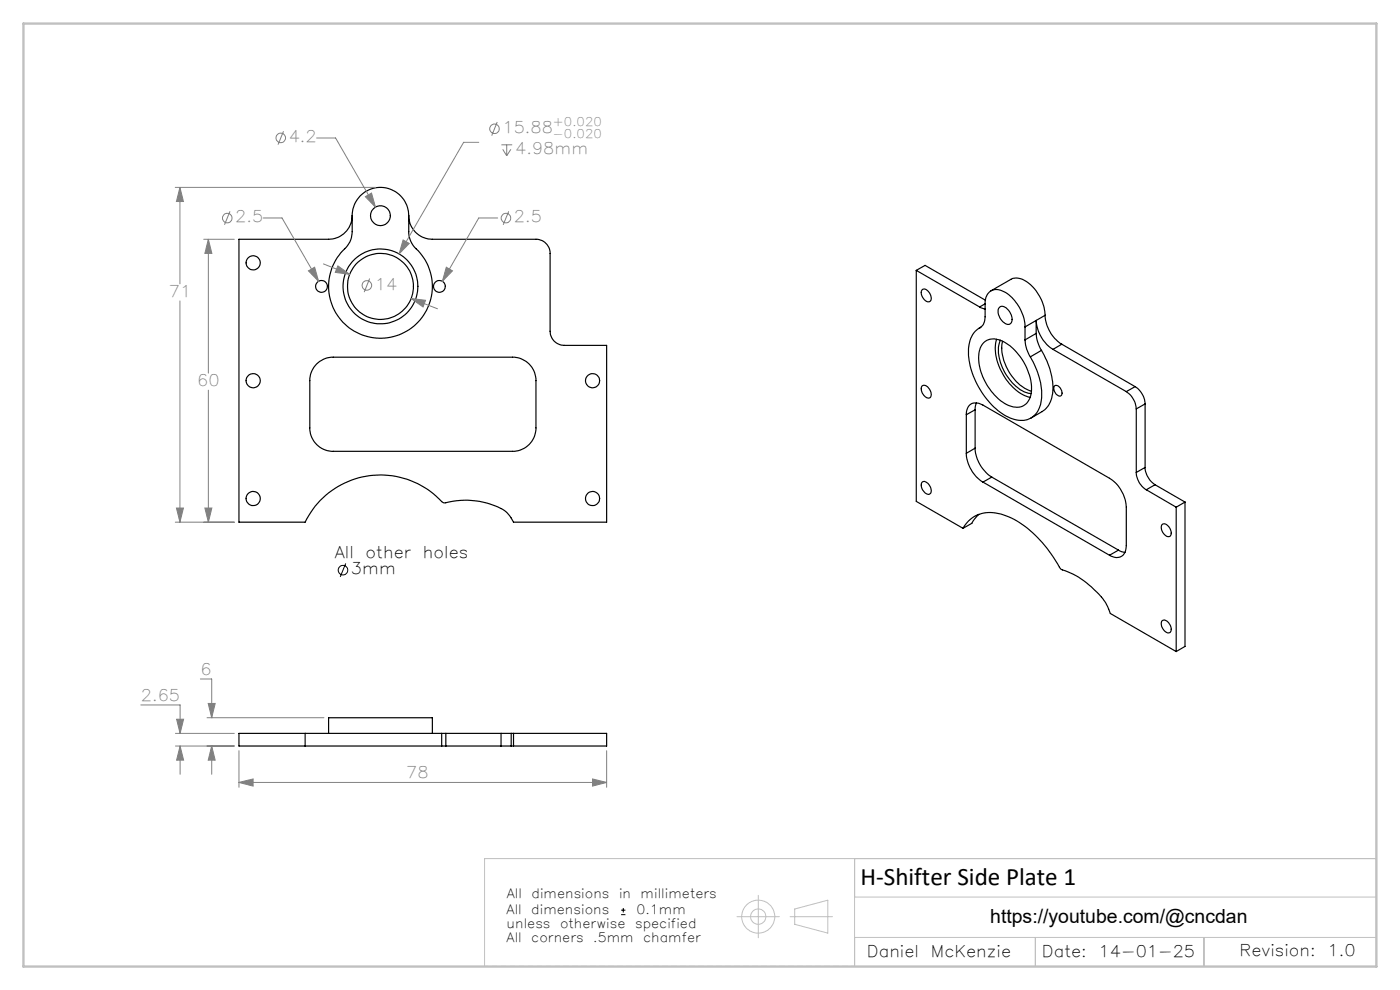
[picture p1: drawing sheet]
<svg xmlns="http://www.w3.org/2000/svg" width="297mm" height="210mm" viewBox="0 0 297 210" stroke-linecap="round" stroke-linejoin="round" font-family="sans-serif">
<g fill="none" stroke="#000" stroke-width=".25">
<path d="M74.7 45.7v3.4a5.1 5.1 0 0 1-2 4.1 11 11 0 0 0 .6 15.6 11 11 0 0 0 15.6-.7 11 11 0 0 0-1-15.7 5.1 5.1 0 0 1-1.2-3.3v-3.4M74.7 45.7a6 6 0 0 1 6-6 6 6 0 0 1 6 6M74.7 45.7a5.1 5.1 0 0 1-5 5.1h-19v60h14a17.8 17.8 0 0 1 29.3-4.2l.2 .1a17.1 17.1 0 0 1 13 1.8l1 1.1 .7 1.2h19.8v-37.5h-9a3 3 0 0 1-3-3v-16.5a3 3 0 0 0-3-3h-22a5 5 0 0 1-5-5.1M194.4 57.4l13.4 7.7M194.4 57.4v49l9.9 5.7M194.4 57.4l1.9-1.1 12.7 7.4M67.2 77.2a4.9 4.9 0 0 1 3.5-1.4h38a4.9 4.9 0 0 1 5 4.9v10.1a4.9 4.9 0 0 1-5 4.9h-38a4.9 4.9 0 0 1-5-4.9v-10.1a4.9 4.9 0 0 1 1.5-3.5zM195.6 61.5a1.19 1.19 0 0 1 1.7 .9 1.07 1.07 0 0 1-.2 1.6 1.89 1.89 0 0 1-1.5-2.5zM207.8 65.1l1.2 .5M207.9 69.5a5.9 5.9 0 0 0-2.4 5.9 17.1 17.1 0 0 0 8.4 13.1 4.5 4.5 0 0 0 6.2-1.2 10.2 10.2 0 0 0 0-8.3l-1.5-3.3M208 69.5h-.1M208.1 69.4l-.4 .2"/>
<path d="M208.7 72.7a3.7 3.7 0 0 1 4.8 .1 11.8 11.8 0 0 1 5.2 10.8 3.2 3.2 0 0 1-4.8 2.4 12 12 0 0 1-6.2-11.1l.3-1.1zM209 64.4a2.51 2.51 0 0 1 3.1-2.9 8.7 8.7 0 0 1 5.2 6.6l.2 1.2M209 64.4v2.8a2.58 2.58 0 0 1-1.1 2.3M209 64.4l-1.2 .7M210.2 61.7l4.3-2.4a3.7 3.7 0 0 1 4.1 1.1 9.7 9.7 0 0 1 3.1 6.5M211.4 72a10.5 10.5 0 0 0 2.4 9 8.4 8.4 0 0 0 4.7 3.3M212.1 65.2a1.52 1.52 0 0 1 2 .9 2.03 2.03 0 0 1 .2 2.6 1.93 1.93 0 0 1-2.2-1.4 1.82 1.82 0 0 1 0-2.1zM212.2 72.2a8.2 8.2 0 0 0 1.4 7.5 7.6 7.6 0 0 0 5.2 3.8M212.7 72.4a10.3 10.3 0 0 0 3.6 9.2l1.1 .8 1.4 .6M217.5 72.1a7.4 7.4 0 0 0 1.1 3.6M217.5 69.3v2.8M219.8 68a7.9 7.9 0 0 0 3.6 6.1"/>
<path d="M219.8 70.7a7.4 7.4 0 0 0 1.1 3.6M219.8 68v2.7M219.8 68l-2.3 1.3M219.8 70.7l-2.3 1.4M220.9 74.3a13.6 13.6 0 0 1 2.1 10.5 4.4 4.4 0 0 1-1.9 2.5l-2.4 1.4M220.9 74.3l-2.3 1.4M221.7 66.9a7.8 7.8 0 0 0 3.5 6.1M221.7 66.9l-1.9 1.1M223.4 74.1l15.5 9M225.2 73l-1.8 1.1M225.2 73l15.6 9M195.6 81.9a1.51 1.51 0 0 1 1.9 1.5 .76 .76 0 0 1-.3 1 .76 .76 0 0 1-1.1-.4 1.8 1.8 0 0 1-.5-2.1z"/>
<path d="M205 88a2.09 2.09 0 0 1 .9-2.2 2.09 2.09 0 0 1 2.3 0l27.2 15.7a7.9 7.9 0 0 1 3.5 6.1v8.1a2.2 2.2 0 0 1-2 2.6l-1.5-.5M205 96.2a7.8 7.8 0 0 0 3.5 6.1M205 88v8.2M206.9 95.1a7.8 7.8 0 0 0 3.5 6.1M206.9 86.9l-1.9 1.1M206.9 95.1l-1.9 1.1M206.9 86.9v8.2M207.2 85.5l-.3 1.4M223.7 81.9a1.27 1.27 0 0 1 1.6 1.3 .62 .62 0 0 1-.3 .8 .62 .62 0 0 1-.8-.3 1.64 1.64 0 0 1-.5-1.8zM238.9 83.1a4.8 4.8 0 0 1 2.2 3.6M240.8 82a4.7 4.7 0 0 1 2.1 3.7M240.8 82l-1.9 1.1"/>
<path d="M241.1 86.7v13.5M242.9 99.2a4.8 4.8 0 0 0 2.1 3.6M242.9 85.7l-1.8 1M242.9 99.2l-1.8 1M242.9 85.7v13.5M195.6 102.3a1.33 1.33 0 0 1 1.8 1.1 .93 .93 0 0 1-.5 1.5 1.95 1.95 0 0 1-1.3-2.6zM204.3 112.1a6.8 6.8 0 0 1 8.6-2.9 22.2 22.2 0 0 1 11 9.7l1.1 1.8a18.4 18.4 0 0 1 9.9 7.8l.6 1.6 14 8.1M207.7 109.1l-1 1.1-.5 .8-1.9 1.1M208.5 102.3l26.9 15.5M210.4 101.2l-1.9 1.1M210.4 101.2l26.9 15.5M237.3 116.7l1.4 .5"/>
<path d="M237.3 116.7l-1.9 1.1M241.1 100.2a4.4 4.4 0 0 0 2.1 3.7M243.2 103.9l6.3 3.7M245 102.8l-1.8 1.1M245 102.8l6.4 3.7M246.6 111.2a1.4 1.4 0 0 1 1.8 1.3 .78 .78 0 0 1 0 1 .78 .78 0 0 1-1 .2l-.1-.1a1.81 1.81 0 0 1-.7-2.4zM249.5 107.6v30.6M251.4 106.5l-1.9 1.1M251.4 106.5v30.6l-1.9 1.1M246.5 131.7a1.18 1.18 0 0 1 1.7 .8 1.07 1.07 0 0 1-.3 1.8 1.99 1.99 0 0 1-1.4-2.6zM64.7 155.6h29M64.7 158.2h29"/>
<path d="M64.7 155.6h-14v2.6h14M64.7 155.6v2.6M69.7 155.6v-3.3h22v3.3M93.7 155.6h.9M93.7 158.2h.9M93.7 155.6v2.6M94.6 155.6h11.7M94.6 158.2h11.7M94.6 155.6v2.6M106.3 155.6h2.1M106.3 158.2h2.1M106.3 155.6v2.6"/>
<path d="M108.4 155.6h20.3v2.6h-20.3M108.4 155.6v2.6M108.9 155.6v2.6"/>
<circle cx="53.7" cy="55.7" r="1.5"/>
<circle cx="80.7" cy="45.8" r="2.1"/>
<circle cx="68.2" cy="60.8" r="1.25"/>
<circle cx="80.7" cy="60.8" r="7"/>
<circle cx="80.7" cy="60.8" r="7.9"/>
<circle cx="93.2" cy="60.8" r="1.26"/>
<circle cx="53.7" cy="80.8" r="1.5"/>
<circle cx="125.7" cy="80.8" r="1.5"/>
<circle cx="53.7" cy="105.8" r="1.51"/>
<circle cx="125.7" cy="105.8" r="1.51"/>
</g>
<g fill="none" stroke="#808080" stroke-width=".21">
<path d="M37.2 39.7h42.5M38.2 39.7v20.5M38.2 39.7l.7 3h-1.5zM60.1 27.8l-1.1 2.9M67.2 29.3h4l8.5 14.6M101.6 30.2h-3.2l-13.7 23.7M105.5 25.9l-1.2 2.9M106.4 30.7h2.3M106.6 31.7l.9 1.3M107.5 30.7v2.3M108.4 31.7l-.9 1.3M43.2 50.8h6.5"/>
<path d="M44.2 50.8v28.4M44.2 50.8l.7 3h-1.4zM48.8 44.8l-1.2 2.9M55.8 46.2h4l7.8 13.5M65.4 57.5l1.3-.8 .9 3zM68.6 56l5.6 2.2M71.7 56.4l2.5 1.8-3.1-.4zM77.5 41.7l1.3-.8 .9 3zM78.4 59.1l-1.1 2.9M85.5 50.9l1.3 .7-2.1 2.3zM94.7 56.7l1.3 .8-2.2 2.2zM105.6 46.2h-4l-7.8 13.5"/>
<path d="M107.9 44.8l-1.1 2.9M38.2 63.8v47M87.2 63.3l5.6 2.2M87.2 63.3l3.1 .4-.6 1.4zM44.2 82.8v28M37.2 110.8h12.5M37.4 107.8h1.5l-.7 3zM43.5 107.8h1.4l-.7 3zM29.9 149.5h8.3v6.1M37.2 158.2h12.5M37.2 155.6h12.5M37.5 152.6h1.4l-.7 3z"/>
<path d="M38.2 158.2v6M38.2 158.2l.7 3h-1.4zM42.5 144h2.4v8.3M43.9 152.3h24.8M44.2 149.2h1.4l-.7 3.1zM44.9 158.2v6M44.9 158.2l.7 3h-1.4zM50.7 159.2v7.8M128.7 159.2v7.8M50.7 166h78M50.7 166l3-.8v1.5zM125.7 165.2l3 .8-3 .7z"/>
<circle cx="59.6" cy="29.2" r="1.02"/>
<circle cx="104.9" cy="27.3" r="1.01"/>
<circle cx="48.2" cy="46.3" r="1.02"/>
<circle cx="107.3" cy="46.3" r="1.02"/>
<circle cx="77.8" cy="60.5" r="1.01"/>
</g>
<g fill="none" stroke="#010000" stroke-width=".21">
<path d="M73.3 119.5l-1.1 2.9M131.8 194h.9M131.8 193.1h.9M132.2 192.6v1"/>
<circle cx="72.7" cy="120.9" r="1.02"/>
</g>
<g fill="none" stroke="#c0c0c0" stroke-width=".21">
<path d="M156.4 194.4h8.9M160.9 189.9v9M167.6 194.4h9M168.6 192.8l7-1.8v6.9l-7-1.8zM181.3 182.1v22.9h110.7v-22.9h-189.2v22.9M181.3 198.9h110.7M181.3 190.3h110.7M219.6 198.9v6.1M255.4 198.9v6.1"/>
<circle cx="160.9" cy="194.4" r="3.5"/>
<circle cx="160.9" cy="194.4" r="1.63"/>
</g>
<path d="M102.8 205h78.5" fill="none" stroke="#c0c0c0" stroke-width=".21" stroke-dasharray="1.3 .6" stroke-dashoffset=".4"/>
<path d="M5 5h287v200h-287z" fill="none" stroke="#c0c0c0" stroke-width=".5"/>
<path d="M43.5 107.8h1.4l-.7 3zM44.2 50.8l.7 3h-1.4zM37.4 107.8h1.5l-.7 3zM38.2 39.7l.7 3h-1.5zM65.4 57.5l2.2 2.2-.9-3zM94.7 56.7l-.9 3 2.2-2.2zM77.5 41.7l2.2 2.2-.9-3zM87.2 63.3l2.5 1.8 .6-1.4zM71.7 56.4l-.6 1.4 3.1 .4zM85.5 50.9l-.8 3 2.1-2.3zM44.9 158.2l.7 3h-1.4zM44.2 149.2h1.4l-.7 3.1zM37.5 152.6h1.4l-.7 3zM38.2 158.2l.7 3h-1.4zM50.7 166l3-.8v1.5zM125.7 165.2l3 .8-3 .7z" fill="#808080"/>
<text font-size="5.3" fill="#010000" x="182.5" y="187.7">H-Shifter Side Plate 1</text>
<text font-size="4.1" fill="#010000" x="210.1" y="195.8">https://youtube.com/@cncdan</text>
<g font-size="3.4" fill="#808080">
<text x="106.6" y="28.2">15.88</text>
<text x="61.2" y="30.1">4.2</text>
<text x="109.3" y="32.7">4.98mm</text>
<text x="49.9" y="47.1">2.5</text>
<text x="109" y="47.1">2.5</text>
<text x="35.8" y="62.9">71</text>
<text x="79.5" y="61.4">14</text>
<text x="41.8" y="81.8">60</text>
<text x="42.5" y="143.1">6</text>
<text x="29.9" y="148.6">2.65</text>
<text x="86.2" y="165.1">78</text>
</g>
<g font-size="3.4" fill="#010000">
<text x="71" y="118.3">All</text>
<text x="77.6" y="118.3">other</text>
<text x="89.7" y="118.3">holes</text>
<text x="74.4" y="121.8">3mm</text>
<text x="183.9" y="202.9">Daniel</text>
<text x="197.5" y="202.9">McKenzie</text>
<text x="221" y="202.9">Date:</text>
<text x="233.1" y="202.9">14-01-25</text>
<text x="263" y="202.7">Revision:</text>
<text x="281.7" y="202.7">1.0</text>
</g>
<g font-size="2.7" fill="#010000">
<text x="107.5" y="190.5">All</text>
<text x="112.8" y="190.5">dimensions</text>
<text x="131.3" y="190.5">in</text>
<text x="135.9" y="190.5">millimeters</text>
<text x="107.5" y="196.8">unless</text>
<text x="107.5" y="193.8">All</text>
<text x="112.7" y="193.8">dimensions</text>
<text x="118.8" y="196.8">otherwise</text>
<text x="134.7" y="196.8">specified</text>
<text x="135" y="193.8">0.1mm</text>
<text x="107.5" y="199.8">All</text>
<text x="112.7" y="199.8">corners</text>
<text x="125.9" y="199.8">.5mm</text>
<text x="136.4" y="199.8">chamfer</text>
</g>
<g font-size="2.6" fill="#808080">
<text x="117.3" y="26.7">+0.020</text>
<text x="117.3" y="29.3">-0.020</text>
</g>
</svg>
